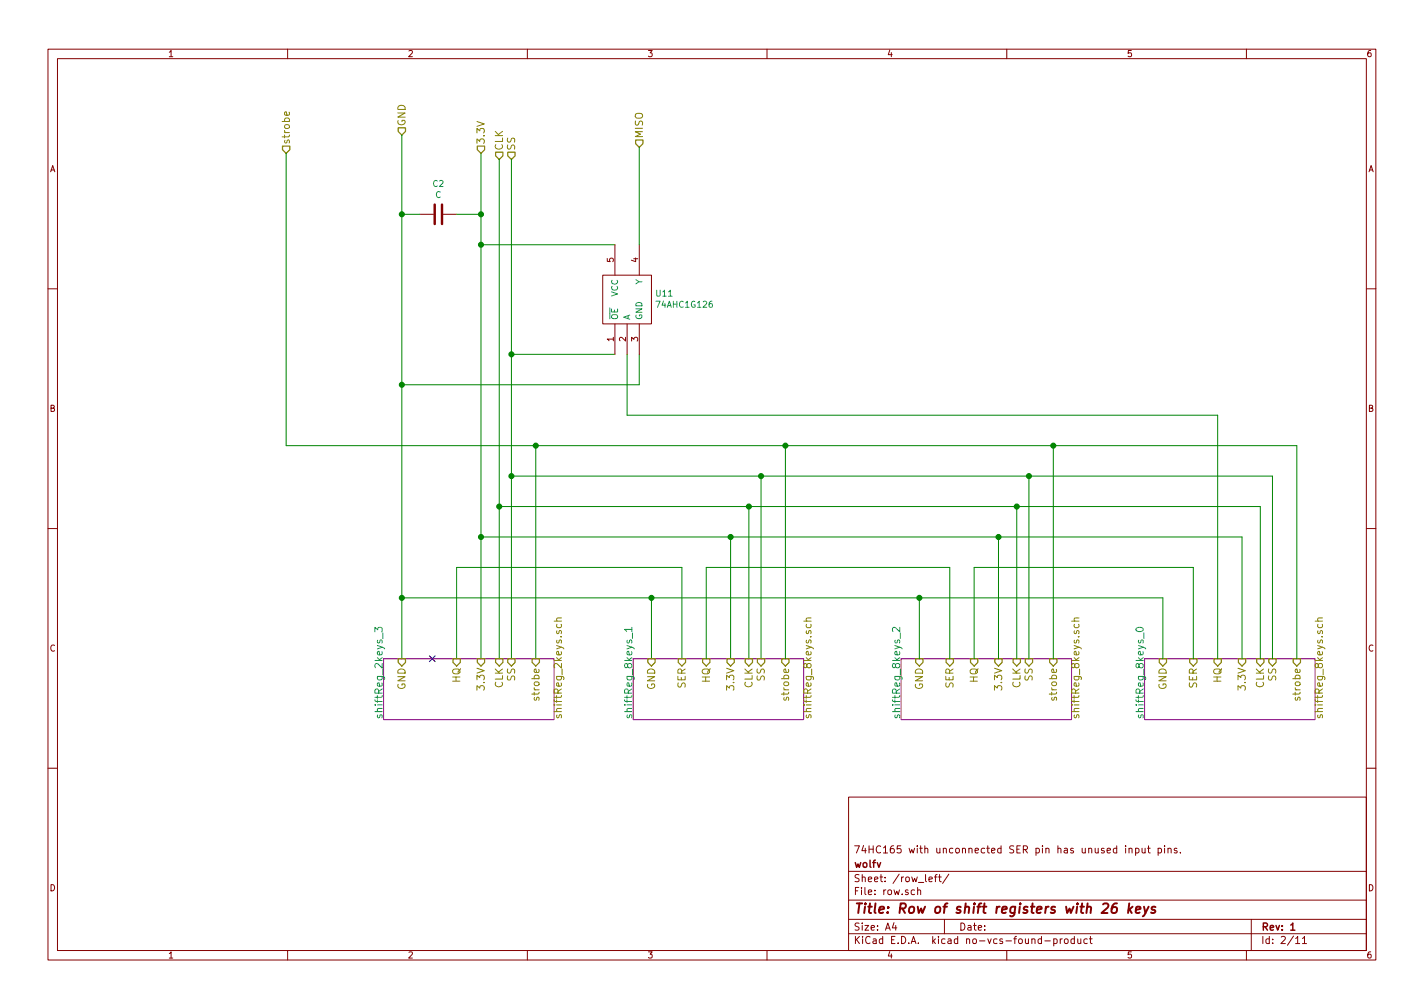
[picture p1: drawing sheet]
EESchema Schematic File Version 2
LIBS:dodohand_PCB-rescue
LIBS:power
LIBS:device
LIBS:transistors
LIBS:conn
LIBS:linear
LIBS:regul
LIBS:74xx
LIBS:cmos4000
LIBS:adc-dac
LIBS:memory
LIBS:xilinx
LIBS:microcontrollers
LIBS:dsp
LIBS:microchip
LIBS:analog_switches
LIBS:motorola
LIBS:texas
LIBS:intel
LIBS:audio
LIBS:interface
LIBS:digital-audio
LIBS:philips
LIBS:display
LIBS:cypress
LIBS:siliconi
LIBS:opto
LIBS:atmel
LIBS:contrib
LIBS:valves
LIBS:DH_component
LIBS:strobe_buffer
LIBS:dodohand_PCB-cache
EELAYER 25 0
EELAYER END
$Descr A4 11693 8268
encoding utf-8
Sheet 2 11
Title "Row of shift registers with 26 keys"
Date ""
Rev "1"
Comp "wolfv"
Comment1 "74HC165 with unconnected SER pin has unused input pins."
Comment2 ""
Comment3 ""
Comment4 ""
$EndDescr
Text HLabel 3950 1250 1    60   Input ~ 0
3.3V
Text HLabel 5250 1200 1    60   Input ~ 0
MISO
Text HLabel 2350 1250 1    60   Input ~ 0
strobe
Text HLabel 3300 1100 1    60   Input ~ 0
GND
Text HLabel 4200 1300 1    60   Input ~ 0
SS
Text HLabel 4100 1300 1    60   Input ~ 0
CLK
$Comp
L C C2
U 1 1
P 3600 1750
AR Path="/5809DAC4/580B7854" Ref="C2"  Part="1" 
AR Path="/580AEA89/580B7854" Ref="C4"  Part="1" 
F 0 "C2" V 3348 1750 50  0000 C CNN
F 1 "C" V 3439 1750 50  0000 C CNN
F 2 "" H 3638 1600 50  0000 C CNN
F 3 "" H 3600 1750 50  0000 C CNN
	1    3600 1750
	0    1    1    0   
$EndComp
$Sheet
S 9400 5400 1400 500 
U 58184E06
F0 "shiftReg_8keys_0" 60
F1 "shiftReg_8keys.sch" 60
F2 "strobe" I T 10650 5400 60 
F3 "GND" I T 9550 5400 60 
F4 "HQ" I T 10000 5400 60 
F5 "SER" I T 9800 5400 60 
F6 "3.3V" I T 10200 5400 60 
F7 "CLK" I T 10350 5400 60 
F8 "SS" I T 10450 5400 60 
$EndSheet
Wire Wire Line
	3950 2000 5050 2000
Connection ~ 4200 3900
Wire Wire Line
	4200 1300 4200 5400
Connection ~ 3950 2000
Connection ~ 3950 4400
Connection ~ 4100 4150
Wire Wire Line
	6150 4150 6150 5400
Connection ~ 6000 4400
Connection ~ 3300 4900
Wire Wire Line
	6250 3900 6250 5400
Wire Wire Line
	4200 3900 10450 3900
Wire Wire Line
	4100 4150 10350 4150
Wire Wire Line
	4100 1300 4100 5400
Wire Wire Line
	5600 4650 5600 5400
Wire Wire Line
	3750 4650 5600 4650
Wire Wire Line
	3750 5400 3750 4650
Wire Wire Line
	6000 4400 6000 5400
Wire Wire Line
	3950 4400 10200 4400
Wire Wire Line
	3950 1250 3950 5400
Connection ~ 5350 4900
Wire Wire Line
	5350 4900 5350 5400
Wire Wire Line
	3300 1100 3300 5400
Wire Wire Line
	5250 3150 5250 2900
Wire Wire Line
	3300 1750 3450 1750
Connection ~ 3300 1750
Wire Wire Line
	5050 2900 4200 2900
Connection ~ 4200 2900
Wire Wire Line
	2350 1250 2350 3650
Wire Wire Line
	3300 3150 5250 3150
Connection ~ 3300 3150
Wire Wire Line
	4400 3650 4400 5400
NoConn ~ 3550 5400
$Sheet
S 5200 5400 1400 500 
U 580CDBF5
F0 "shiftReg_8keys_1" 60
F1 "shiftReg_8keys.sch" 60
F2 "strobe" I T 6450 5400 60 
F3 "GND" I T 5350 5400 60 
F4 "HQ" I T 5800 5400 60 
F5 "SER" I T 5600 5400 60 
F6 "3.3V" I T 6000 5400 60 
F7 "CLK" I T 6150 5400 60 
F8 "SS" I T 6250 5400 60 
$EndSheet
Wire Wire Line
	5150 2900 5150 3400
Wire Wire Line
	5150 3400 10000 3400
Wire Wire Line
	6450 3650 6450 5400
Connection ~ 4400 3650
$Sheet
S 7400 5400 1400 500 
U 580F922E
F0 "shiftReg_8keys_2" 60
F1 "shiftReg_8keys.sch" 60
F2 "strobe" I T 8650 5400 60 
F3 "GND" I T 7550 5400 60 
F4 "HQ" I T 8000 5400 60 
F5 "SER" I T 7800 5400 60 
F6 "3.3V" I T 8200 5400 60 
F7 "CLK" I T 8350 5400 60 
F8 "SS" I T 8450 5400 60 
$EndSheet
$Sheet
S 3150 5400 1400 500 
U 580FCD1C
F0 "shiftReg_2keys_3" 60
F1 "shiftReg_2keys.sch" 60
F2 "strobe" I T 4400 5400 60 
F3 "GND" I T 3300 5400 60 
F4 "HQ" I T 3750 5400 60 
F5 "3.3V" I T 3950 5400 60 
F6 "CLK" I T 4100 5400 60 
F7 "SS" I T 4200 5400 60 
$EndSheet
Wire Wire Line
	5800 5400 5800 4650
Wire Wire Line
	5800 4650 7800 4650
Wire Wire Line
	7800 4650 7800 5400
Wire Wire Line
	8000 5400 8000 4650
Wire Wire Line
	8000 4650 9800 4650
Wire Wire Line
	9800 4650 9800 5400
Wire Wire Line
	9550 4900 9550 5400
Wire Wire Line
	7550 4900 7550 5400
Connection ~ 7550 4900
Wire Wire Line
	10200 4400 10200 5400
Wire Wire Line
	10350 4150 10350 5400
Connection ~ 6150 4150
Wire Wire Line
	10450 3900 10450 5400
Connection ~ 6250 3900
Wire Wire Line
	10650 3650 10650 5400
Connection ~ 6450 3650
Wire Wire Line
	10000 3400 10000 5400
Wire Wire Line
	8200 4400 8200 5400
Connection ~ 8200 4400
Wire Wire Line
	8350 5400 8350 4150
Connection ~ 8350 4150
Wire Wire Line
	8450 5400 8450 3900
Connection ~ 8450 3900
Wire Wire Line
	8650 3650 8650 5400
Connection ~ 8650 3650
Wire Wire Line
	2350 3650 10650 3650
Wire Wire Line
	3300 4900 9550 4900
$Comp
L 74AHC1G126 U11
U 1 1
P 5150 2450
AR Path="/5809DAC4/582FA7A2" Ref="U11"  Part="1" 
AR Path="/580AEA89/582FA7A2" Ref="U16"  Part="1" 
F 0 "U11" V 5196 2222 50  0000 R CNN
F 1 "74AHC1G126" V 5105 2222 50  0000 R CNN
F 2 "" H 5000 2200 50  0000 C CNN
F 3 "" H 5000 2200 50  0000 C CNN
	1    5150 2450
	0    -1   -1   0   
$EndComp
Wire Wire Line
	5250 2000 5250 1200
Wire Wire Line
	3750 1750 3950 1750
Connection ~ 3950 1750
$EndSCHEMATC
